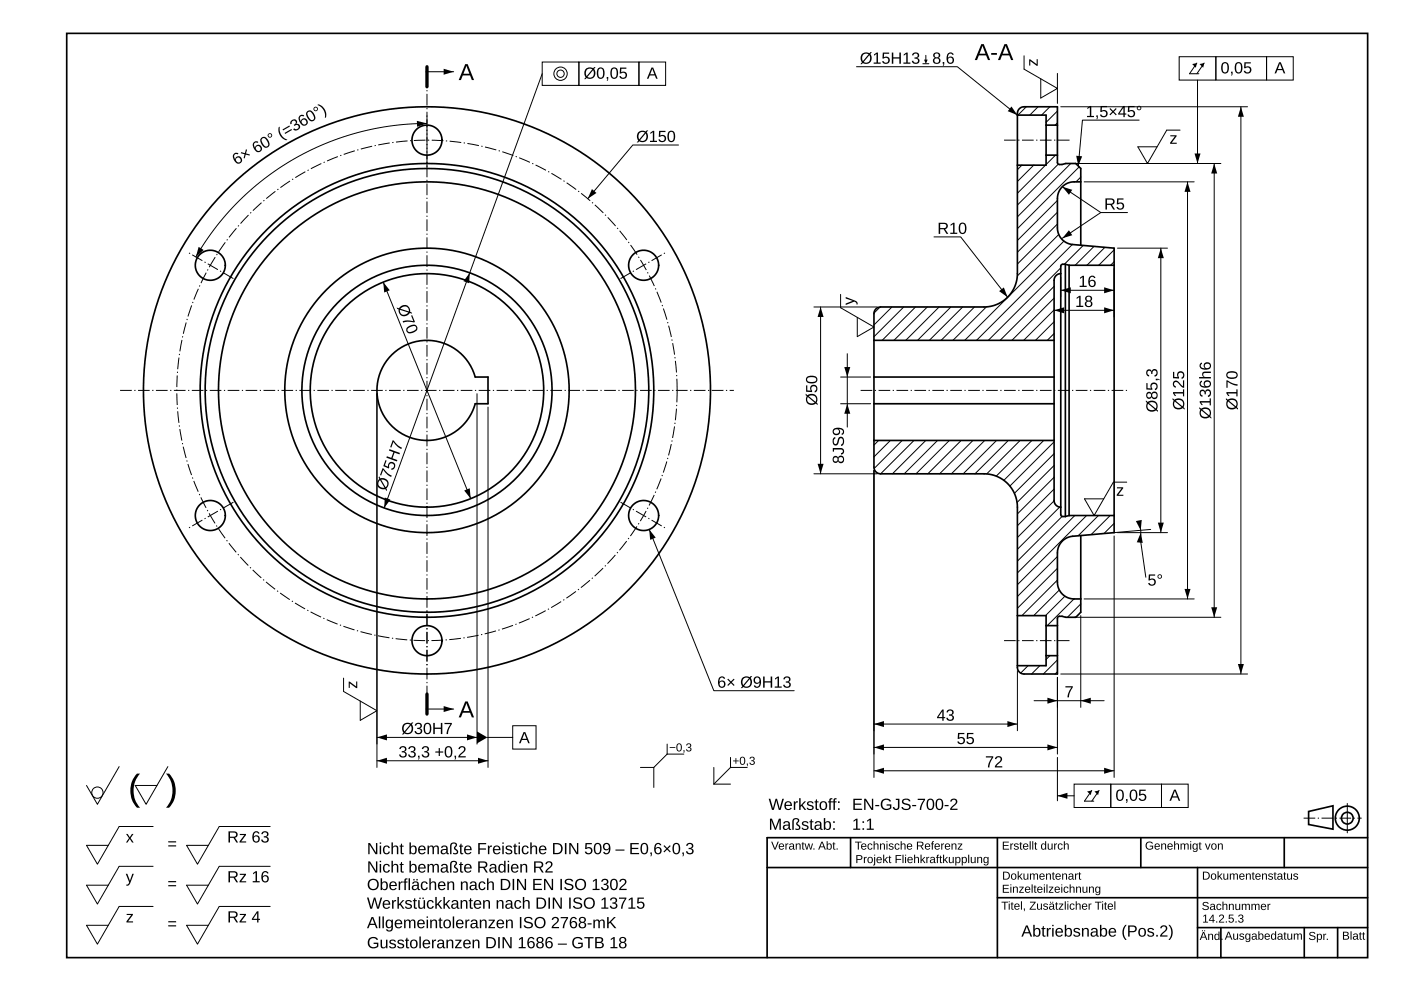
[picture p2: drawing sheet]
<svg xmlns="http://www.w3.org/2000/svg" width="420mm" height="297mm" viewBox="0 0 420 297" stroke-linecap="round" stroke-linejoin="round" font-family="sans-serif">
<g fill="none" stroke="#000" stroke-width=".5">
<path d="M20 10h390v277h-390zM305 34.5a2.08 2.08 0 0 1 2-2.5h10v5.5M305 34.5h8.6v3M305 34.5v15M313.6 37.5v9M313.6 37.5h3.4M317 37.5v9M305 49.5v32.5a10 10 0 0 1-10 10h-31a2 2 0 0 0-2 2v8M313.6 46.5h3.4M313.6 46.5v3h-8.6M317 46.5v2.4a1.03 1.03 0 0 0 1.4 .4 8 8 0 0 1 4.1-.3l1.5 1.5v4M324 54.5h-2a5 5 0 0 0-5 5v8.8a5 5 0 0 0 4.6 5l12.4 1.1v5.1"/>
<path d="M324 54.5v19M319.4 79.2a.98 .98 0 0 0-1.4 .5v2.3M319.4 79.2l1.1 .3M319.4 79.2v75.6M320.5 79.5h13.5M320.5 79.5v75M334 79.5v75M318 82a2 2 0 0 0-2 2v18M318 82v70M117.4 106.3a15 15 0 0 1 25.1 6.7h3.8v8h-3.8l-1.7 3.8-2.5 3.1-3.1 2.3-3.6 1.4a15 15 0 0 1-16.7-7.3 15 15 0 0 1 2.5-18zM262 102h54M262 102v11"/>
<path d="M262 113v8M262 113h54M316 102v11M316 113v8M262 132h54M262 132v8a2 2 0 0 0 2 2h31a10 10 0 0 1 10 10v32.5M262 121v11M262 121h54M316 132v18a2 2 0 0 0 2 2M316 121v11M318 152v2.4a1.03 1.03 0 0 0 1.4 .4M320.5 154.5h13.5"/>
<path d="M320.5 154.5l-1.1 .3M334 154.5v5.1l-12.4 1.1a5 5 0 0 0-4.6 5v8.8a5 5 0 0 0 5 5h2M324 179.5v4l-1.5 1.5a8 8 0 0 1-4.1-.3 .98 .98 0 0 0-1.4 .5v2.3M324 160.5v19M305 184.5h8.6v3M305 184.5v15M313.6 187.5h3.4M313.6 196.5v3h-8.6M313.6 187.5v9M313.6 196.5h3.4M317 196.5v5.5h-10a2.08 2.08 0 0 1-2-2.5M317 187.5v9"/>
<path d="M255 251.1v8.9M299 251.1v35.9M342 251.1v8.9M385 251.1v8.9M392.3 243.2l7.3-1.7v7l-7.3-1.4zM410 251.1h-180v35.9M230 260h180M299 269h111M359 260v27M359 278h51M366 278v9M391 278v9"/>
<path d="M401 278v9"/>
<circle cx="128" cy="42" r="4.5"/>
<circle cx="63" cy="79.5" r="4.5"/>
<circle cx="193" cy="79.5" r="4.5"/>
<circle cx="128" cy="117" r="62.5"/>
<circle cx="128" cy="117" r="85"/>
<circle cx="128" cy="117" r="42.6"/>
<circle cx="128" cy="117" r="37.5"/>
<circle cx="128" cy="117" r="66.5"/>
<circle cx="128" cy="117" r="68"/>
<circle cx="128" cy="117" r="35"/>
<circle cx="63" cy="154.5" r="4.5"/>
<circle cx="193" cy="154.5" r="4.5"/>
<circle cx="128" cy="192" r="4.5"/>
<circle cx="403.9" cy="245.2" r="1.75"/>
<circle cx="403.9" cy="245.2" r="3.6"/>
</g>
<g fill="#000">
<path d="M277 17.9h1.1l-.5 1.2zM357.4 19.2l1.4-.3-.3 1.4zM359.6 19.2l1.4-.3-.3 1.4zM125 36.2l3 .8-3 1zM133 20.6l3 .9-3 .9zM303.2 31.9l1.8 2.6-2.9-1.2zM372 32l.9 3h-1.8zM177.4 56.7l1.4 1.1-2.6 1.7zM318.5 56l3 .9-1 1.5zM322.6 46.7l1.8 .1-1.2 2.9zM356 54.5l.9 3h-1.8zM358.1 46h1.8l-.9 3z"/>
<path d="M364 49l.9 3h-1.8zM59.5 74l1.6 .9-2.4 2.1zM320.5 69l1 1.5-3 .9zM348 74.4l.9 3h-1.8zM114.9 84.5l1.9 2.5-1.6 .7zM140.8 81.8l-.2 3.1-1.6-.6zM246 92l.9 3h-1.8zM299.5 87.3l1.4-1.1 1.2 2.9zM316 93l3-.9v1.8zM318 87l3-.9v1.8zM331 86.1l3 .9-3 .9zM331 92.1l3 .9-3 .9z"/>
<path d="M253.1 110h1.8l-.9 3zM254 121l.9 3h-1.8zM115.4 149.1l1.6 .6-1.8 2.5zM139.2 147l1.6-.7 .3 3.2zM194.6 158.7l2 2.4-1.7 .7zM245.1 139h1.8l-.9 3zM340.5 156.2l1.8-.4-.3 3.1zM342 159.6l.6 3.1-1.8-.2zM347.1 156.6h1.8l-.9 3zM355.1 176.5h1.8l-.9 3zM363.1 182h1.8l-.9 3zM133 211.6l3 .9-3 .9z"/>
<path d="M143 219.2l3.1 1.8-3.1 1.8zM262 217l3-.9v1.8zM302 216.1l3 .9-3 .9zM314 209.1l3 .9-3 .9zM324 210l3-.9v1.8zM371.1 199h1.8l-.9 3zM113 221l3-.9v1.8zM113 228l3-.9v1.8zM140 220.1l3 .9-3 .9zM143.3 227.1l3 .9-3 .9zM262 224l3-.9v1.8zM262 231l3-.9v1.8z"/>
<path d="M314 223.1l3 .9-3 .9zM317 238.5l3-.9v1.8zM325.9 237.2l1.4-.3-.3 1.4zM328.1 237.2l1.4-.3-.3 1.4zM331 230.1l3 .9-3 .9z"/>
</g>
<g fill="none" stroke="#000" stroke-width=".3">
<path d="M162.5 18.6h11v7h-11zM173.5 18.6h18v7h-18zM191.5 18.6h8v7h-8zM276.7 19.1h1.8M277.6 16.6v2M307 16.7v4l10 5.8-5 2.9v-5.8M353.5 17h11v7h-11zM358.8 18.9l-2.2 3.2h2.8M361 18.9l-2.2 3.2M364.5 17h15.2v7h-15.2zM379.7 17h8v7h-8zM127.7 21.5h8.3"/>
<path d="M128 37a80 80 0 0 0-69.3 40M162.5 22.1l-47.3 130.1M256.8 20h30.2l18 14.5M307.7 32l-2.5 2.5M311.2 32l-2.5 2.5M314.7 32l-2.5 2.5M317 36.8l-.7 .7M317 33.3l-3.4 3.4M317 22v9M318 32h56M341.5 36h-17l-1.3 13.7M353.8 39h-4l-5.8 10-2.9-5h5.8"/>
<path d="M359 24v25M372 32v170M203.4 43.5h-13.7l-13.5 16M306.4 49.5l-1.4 1.4M309.9 49.5l-4.9 4.9M313.4 49.5l-8.4 8.4M316.4 46.5l-2.8 2.8M317.3 49.2l-12.3 12.3M318.5 56l11.5 7.7M321 49l-16 16M322 49h44M323.5 50l-18.5 18.5"/>
<path d="M324 53.1l-1.4 1.4M325 54.5h33M356 54.5v125M364 49v136M280 71h8l14.1 18.1M317 67.1l-12 12M317 63.6l-12 12M317 60.1l-12 12M317.4 70.3l-12.4 12.4M319 72.3l-29.8 29.7M321.5 73.3l-28.8 28.7M324.7 73.6l-5.6 5.6"/>
<path d="M328 73.8l-5.7 5.7M330 63.7l-11.5 7.7M330 63.7h8M331.2 74.1l-5.3 5.4M334 78.4l-1.1 1.1M334 74.9l-4.6 4.6M335 74.4h15M348 74.4v85.2M114.9 84.5l26.2 65M244 92h19M246 92v50M252 88.2v4l10 5.8-5 2.9v-5.8"/>
<path d="M263.8 92l-1.8 1.8M267.4 92l-5.4 5.4M270.9 92l-8.9 8.9M274.5 92l-10 10M278 92l-10 10M281.5 92l-10 10M285.1 92l-10 10M288.6 92l-10 10M292.1 92l-10 10M295.7 92l-10 10M316 100l-2 2M316 96.4l-5.6 5.6"/>
<path d="M316 92.9l-9.1 9.1M316 89.4l-12.6 12.6M316 85.8l-16.2 16.2M316 93h18M318 80.3l-21.7 21.7M318 83v6M318 87h16M334 80.5v14.5M113 118v112M143 118v105M252 113h9M254 106v22"/>
<path d="M146.3 122v108M252 121h9M263.4 132l-1.4 1.4M266.9 132l-4.9 4.9M270.5 132l-8.5 8.4M274 132l-10 10M277.5 132l-10 10M281.1 132l-10 10M284.6 132l-10 10M288.1 132l-10 10M291.7 132l-10 10M295.2 132l-10 10"/>
<path d="M298.7 132l-10 10M302.3 132l-10 10M305.8 132l-10 10M309.4 132l-10.7 10.7M312.9 132l-12 12M316 139.5l-11.1 11.1M316 136l-11.9 11.9M316 132.4l-13.3 13.3M194.6 158.7l19.4 48.3h24.1M244 142h19M262 141v92M316 146.6l-11 11"/>
<path d="M316 143l-11 11M316 150.1l-11 11M317.7 152l-12.7 12.6M318.4 154.8l-13.4 13.4M322.2 154.5l-17.2 17.2M325.7 154.5l-20.7 20.7M329.3 154.5l-6.1 6.1M332.8 154.5l-5.7 5.7M334 156.9l-3 3M335 159.6h15M337.8 144.5h-4l-5.8 10-2.9-5h5.8M341.7 157.3l.3 2.1-.2 1.9 1.7 11.7"/>
<path d="M345 158.7l-11 .9M317 173.9l-10.6 10.6M317 170.3l-12 12M317 166.8l-12 12M317.6 176.8l-7.7 7.7M319.2 178.7l-5.8 5.8M322 179.5l-8 8M325 179.5h33M334 160.6v72.4M308.2 199.5l-2.2 2.2M311.7 199.5l-2.5 2.5M314.7 196.5l-1.1 1.1"/>
<path d="M317 197.8l-4.2 4.2M322 185h44M324 181l-4 4M324 184.5v27.5M103 203.2v4l10 5.8-5 2.9v-5.8M127.7 212.5h8.3M153.7 217.5h7v7h-7zM262 217h43M305 201v18M310 210h21M317 201.3l-.7 .7M317 203v23"/>
<path d="M318 202h56M35.7 229.7l-6.5 11.4-3.3-5.7M50.3 229.7l-6.5 11.4-3.3-5.7h6.6M113 221h30M113 228h33.3M146.1 221h7.6M192 230h4M196 230v6M200 226l-4 4M200 226h5M200 223v3M214 230v5"/>
<path d="M214 235h5M219 230h5M219 230l-5 5M219 227v3M262 224h55M262 231h72M317 227v13M317 238.5h5M322 235h11v7h-11zM327.3 236.9l-2.2 3.2h2.8M329.5 236.9l-2.2 3.2M333 235h15.2v7h-15.2z"/>
<path d="M348.2 235h8v7h-8zM45.9 247.7h-10.2l-6.5 11.3-3.3-5.6h6.6M45.9 259.6h-10.2l-6.5 11.3-3.3-5.6h6.6M81 247.7h-15.3l-6.5 11.3-3.3-5.6h6.6M81 259.6h-15.3l-6.5 11.3-3.3-5.6h6.6M403.9 240.8v8.8M45.9 271.7h-10.2l-6.5 11.3-3.3-5.7h6.6M81 271.7h-15.3l-6.5 11.3-3.3-5.7h6.6"/>
<circle cx="168" cy="22.1" r="2"/>
<circle cx="168" cy="22.1" r="1.1"/>
<circle cx="29.2" cy="237.5" r="1.69"/>
</g>
<g fill="none" stroke="#000" stroke-width=".3" stroke-dasharray="3.5 .7 .4 .7" stroke-linecap="butt">
<path d="M128 50v-16M301 42h20M70 83.5l-13.9-8M186 83.5l13.9-8M36 117h184M203 117a75 75 0 0 0-110.8-65.9 75 75 0 0 0-5.1 128.8 75 75 0 0 0 115.7-57l.2-5.9M258 117h80M70 150.5l-13.9 8M186 150.5l13.9 8M128 184v16M301 192h20M128 209v-184"/>
<path d="M390.8 245.2h17.4"/>
</g>
<path d="M128 20v6M128 208v6" fill="none" stroke="#000" stroke-width="1"/>
<text font-size="11" x="38.4" y="239.8">( )</text>
<g font-size="6.9">
<text x="292.2" y="18">A-A</text>
<text x="137.5" y="24">A</text>
<text x="137.5" y="215">A</text>
</g>
<g font-size="4.9">
<text x="174.9" y="23.6">Ø0,05</text>
<text x="193.9" y="23.6">A</text>
<text x="257.8" y="19.1">Ø15H13</text>
<text x="279.5" y="19.1">8,6</text>
<text x="311.1" y="19.9" transform="rotate(-90 311.1 19.9)">z</text>
<text x="365.9" y="22">0,05</text>
<text x="382.1" y="22">A</text>
<text x="325.5" y="35.1">1,5×45°</text>
<text x="190.7" y="42.6">Ø150</text>
<text x="350.6" y="43.1">z</text>
<text x="70.8" y="49.6" transform="rotate(-30 70.8 49.6)">6× 60° (=360°)</text>
<text x="331" y="62.8">R5</text>
<text x="281" y="70.1">R10</text>
<text x="323.3" y="86">16</text>
<text x="119" y="92" transform="rotate(68 119 92)">Ø70</text>
<text x="256.1" y="91.4" transform="rotate(-90 256.1 91.4)">y</text>
<text x="322.3" y="92">18</text>
<text x="245" y="121.6" transform="rotate(-90 245 121.6)">Ø50</text>
<text x="347" y="123.6" transform="rotate(-90 347 123.6)">Ø85,3</text>
<text x="355" y="122.9" transform="rotate(-90 355 122.9)">Ø125</text>
<text x="363" y="125.6" transform="rotate(-90 363 125.6)">Ø136h6</text>
<text x="371" y="122.9" transform="rotate(-90 371 122.9)">Ø170</text>
<text x="253" y="139" transform="rotate(-90 253 139)">8JS9</text>
<text x="115.7" y="147.3" transform="rotate(-70 115.7 147.3)">Ø75H7</text>
<text x="334.6" y="148.6">z</text>
<text x="344" y="175.5">5°</text>
<text x="107.1" y="206.4" transform="rotate(-90 107.1 206.4)">z</text>
<text x="215" y="206.1">6× Ø9H13</text>
<text x="319.1" y="209">7</text>
<text x="120.3" y="220">Ø30H7</text>
<text x="280.8" y="216">43</text>
<text x="119.5" y="227">33,3 +0,2</text>
<text x="155.6" y="222.8">A</text>
<text x="286.8" y="223">55</text>
<text x="295.3" y="230">72</text>
<text x="230.4" y="242.7">Werkstoff: EN-GJS-700-2</text>
<text x="334.4" y="240">0,05</text>
<text x="350.6" y="240">A</text>
<text x="230.4" y="248.7">Maßstab:</text>
<text x="255.4" y="248.7">1:1</text>
<text x="37.7" y="252.5">x</text>
<text x="50.2" y="254.5">=</text>
<text x="68.1" y="252.5">Rz 63</text>
<text x="110" y="256">Nicht bemaßte Freistiche DIN 509 – E0,6×0,3</text>
<text x="110" y="261.5">Nicht bemaßte Radien R2</text>
<text x="37.7" y="264.4">y</text>
<text x="50.2" y="266.4">=</text>
<text x="68.1" y="264.4">Rz 16</text>
<text x="110" y="266.8">Oberflächen nach DIN EN ISO 1302</text>
<text x="110" y="272.3">Werkstückkanten nach DIN ISO 13715</text>
<text x="37.7" y="276.5">z</text>
<text x="50.2" y="278.5">=</text>
<text x="68.1" y="276.5">Rz 4</text>
<text x="110" y="278.2">Allgemeintoleranzen ISO 2768-mK</text>
<text x="306.2" y="280.7">Abtriebsnabe (Pos.2)</text>
<text x="110" y="284.2">Gusstoleranzen DIN 1686 – GTB 18</text>
</g>
<g font-size="3.5">
<text x="200.6" y="225.2">−0,3</text>
<text x="219.6" y="229.2">+0,3</text>
<text x="231.2" y="254.6">Verantw. Abt.</text>
<text x="256.2" y="254.6">Technische Referenz</text>
<text x="300.3" y="254.6">Erstellt durch</text>
<text x="343.3" y="254.6">Genehmigt von</text>
<text x="256.4" y="258.7">Projekt Fliehkraftkupplung</text>
<text x="300.4" y="263.6">Dokumentenart</text>
<text x="360.3" y="263.6">Dokumentenstatus</text>
<text x="300.3" y="267.6">Einzelteilzeichnung</text>
<text x="300.2" y="272.6">Titel, Zusätzlicher Titel</text>
<text x="360.2" y="272.7">Sachnummer</text>
<text x="359.6" y="281.7">Änd.</text>
<text x="360.4" y="276.5">14.2.5.3</text>
<text x="367.1" y="281.6">Ausgabedatum</text>
<text x="392.2" y="281.7">Spr.</text>
<text x="402.3" y="281.6">Blatt</text>
</g>
</svg>
